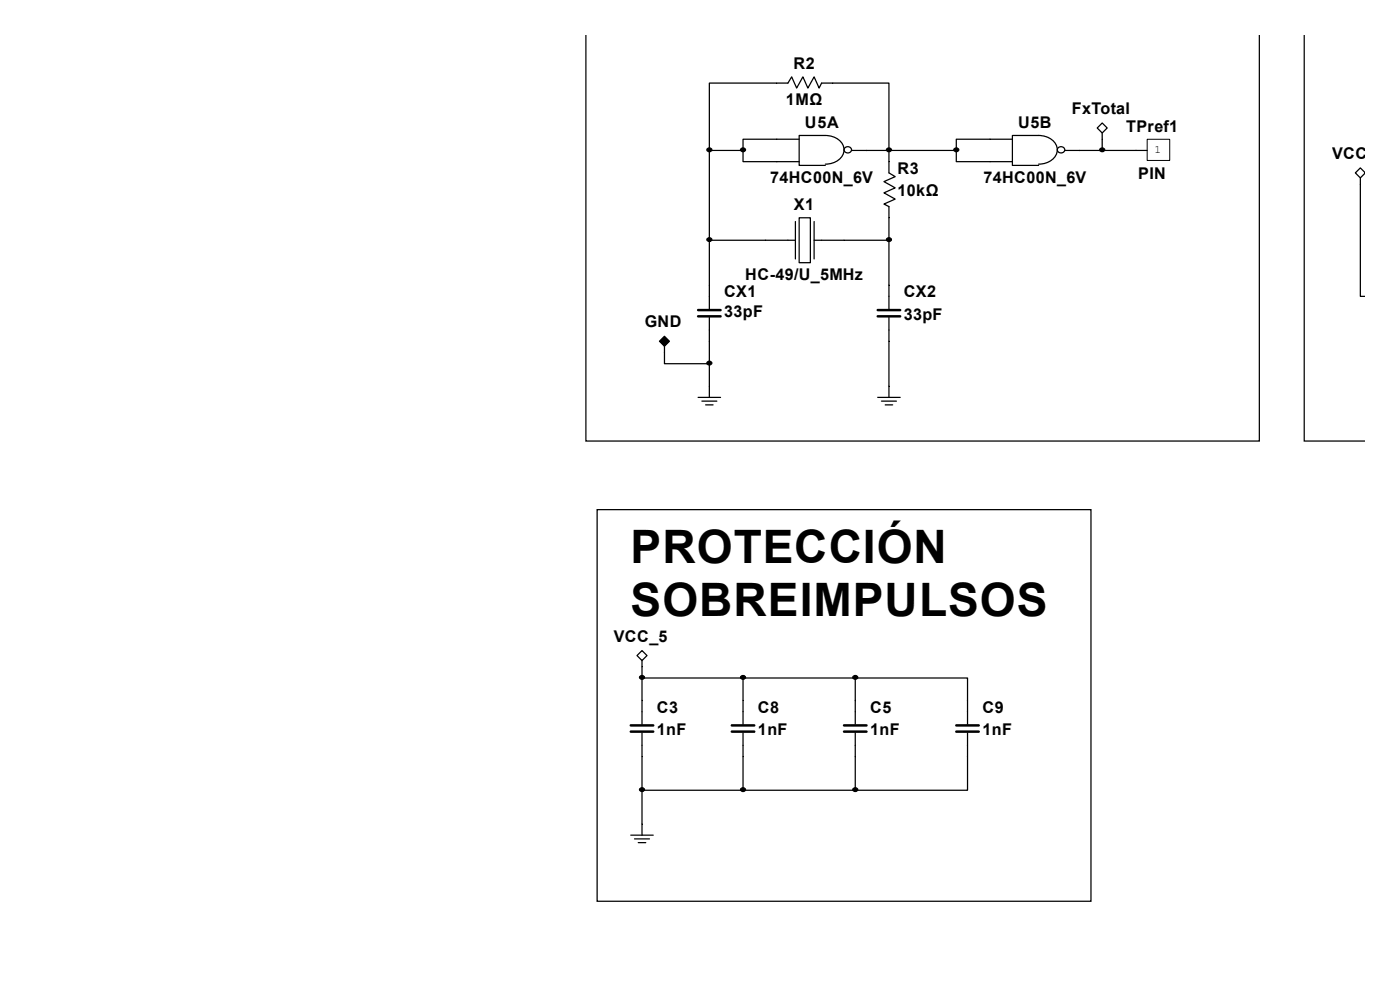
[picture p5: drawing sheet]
<svg xmlns="http://www.w3.org/2000/svg" width="297mm" height="210mm" viewBox="0 0 297 210" stroke-linecap="round" stroke-linejoin="round" font-family="sans-serif">
<g fill="none" stroke="#000" stroke-width=".26">
<path d="M124.3 7.6v86h142.9v-86M276.7 7.6v86h12.7M150.5 31.9v-14.3h16.7l.8-1.3 1 2.4 1.3-2.4 1.1 2.4 1.3-2.4 1.1 2.4 .5-1.1h14.3v19.1l1.3 .8-2.4 1 2.4 1.4-2.4 1 2.4 1.3-2.4 1.1 1.1 .5v21.7M150.5 31.9v33.6M150.5 31.9h7.1M157.6 31.9v2.4h11.9M169.5 29.5h-11.9v2.4M175.1 34.8a3.6 3.6 0 0 0 4-3 3.6 3.6 0 0 0-4-3.1h-5.6v6.4h5.6M179.3 31.3a.71 .71 0 0 1 1.1 0 .71 .71 0 0 1-.2 1.1 .7 .7 0 0 1-.9-.2 .7 .7 0 0 1 0-.9zM180.7 31.9h22.2M202.9 31.9v2.4h11.9M214.8 29.5h-11.9v2.4"/>
<path d="M220.3 34.8a3.6 3.6 0 0 0 4-3 3.6 3.6 0 0 0-4-3.1h-5.5v6.4h5.5M224.5 31.3a.71 .71 0 0 1 1.2 0 .71 .71 0 0 1-.3 1.1 .7 .7 0 0 1-.9-.2 .7 .7 0 0 1 0-.9zM225.9 31.9h17.5M232.8 27.2l1-1.1 1.1 1.1-1.1 1zM233.8 28.2v3.7M288.6 37.7v25.2h.8M289.4 36.5l-.8-.9-1.1 1.1 1.1 1 .8-.8M150.5 51h18.2M168.7 47v7.9M169.5 46.2h2.4v9.5h-2.4zM172.7 51h15.9M172.7 47v7.9"/>
<path d="M140.2 72.4l.8-.8 .8 .8-.8 .8zM141 73.5v3.7h9.5M150.5 67.4v16.9M188.6 67.4v16.9M148.1 84.3h4.8M148.9 85.1h3.2M149.7 85.9h1.6M186.2 84.3h4.8M187 85.1h3.2M187.8 85.9h1.6M126.7 108.1h104.7v83.1h-104.7zM135.1 139.1l1.1-1.1 1.1 1.1-1.1 1z"/>
<path d="M136.2 140.1v13.5M136.2 155.5v21.7M136.2 143.8h45.2M157.6 143.8v9.8M157.6 155.5v12.1M181.4 143.8h23.9v9.8M181.4 143.8v9.8M181.4 155.5v12.1M205.3 155.5v12.1h-23.9M133.8 177.2h4.8M134.6 178h3.2M135.4 178.8h1.6"/>
<path d="M136.2 167.6h45.2"/>
</g>
<path d="M148.1 65.8h4.8M148.1 67.1h4.8M186.2 65.8h4.8M186.2 67.1h4.8M133.8 155.2h4.8M133.8 153.9h4.8M155.3 155.2h4.7M155.3 153.9h4.7M179.1 155.2h4.7M179.1 153.9h4.7M202.9 155.2h4.7M202.9 153.9h4.7" fill="none" stroke="#000" stroke-width=".53"/>
<g fill="#000" stroke="#000" stroke-width=".26">
<path d="M150 31.6a.5 .5 0 0 1 .7-.2 .5 .5 0 0 1 .2 .6 .5 .5 0 0 1-.6 .2 .5 .5 0 0 1-.3-.6z" fill-rule="evenodd"/>
<path d="M157.2 31.6a.5 .5 0 0 1 .6-.2 .5 .5 0 0 1 .3 .6 .5 .5 0 0 1-.6 .2 .5 .5 0 0 1-.3-.6z" fill-rule="evenodd"/>
<path d="M188.1 31.6a.5 .5 0 0 1 .7-.2 .5 .5 0 0 1 .2 .6 .5 .5 0 0 1-.6 .2 .5 .5 0 0 1-.3-.6z" fill-rule="evenodd"/>
<path d="M202.4 31.6a.5 .5 0 0 1 .7-.2 .5 .5 0 0 1 .2 .6 .5 .5 0 0 1-.6 .2 .5 .5 0 0 1-.3-.6z" fill-rule="evenodd"/>
<path d="M233.4 31.6a.5 .5 0 0 1 .6-.2 .5 .5 0 0 1 .3 .6 .5 .5 0 0 1-.6 .2 .5 .5 0 0 1-.3-.6z" fill-rule="evenodd"/>
<path d="M150 50.6a.5 .5 0 0 1 .7-.2 .5 .5 0 0 1 .2 .6 .5 .5 0 0 1-.6 .2 .5 .5 0 0 1-.3-.6z" fill-rule="evenodd"/>
<path d="M188.1 50.6a.5 .5 0 0 1 .7-.2 .5 .5 0 0 1 .2 .6 .5 .5 0 0 1-.6 .2 .5 .5 0 0 1-.3-.6z" fill-rule="evenodd"/>
<path d="M139.9 72.4l1.1-1.1 1 1.1-1 1.1z" fill-rule="evenodd"/>
<path d="M150 76.8a.5 .5 0 0 1 .7-.2 .5 .5 0 0 1 .2 .6 .5 .5 0 0 1-.6 .2 .5 .5 0 0 1-.3-.6z" fill-rule="evenodd"/>
<path d="M135.7 143.5a.5 .5 0 0 1 .7-.2 .5 .5 0 0 1 .3 .6 .5 .5 0 0 1-.7 .2 .5 .5 0 0 1-.3-.6z" fill-rule="evenodd"/>
<path d="M157.2 143.5a.5 .5 0 0 1 .6-.2 .5 .5 0 0 1 .3 .6 .5 .5 0 0 1-.6 .2 .5 .5 0 0 1-.3-.6z" fill-rule="evenodd"/>
<path d="M181 143.5a.5 .5 0 0 1 .6-.2 .5 .5 0 0 1 .3 .6 .5 .5 0 0 1-.6 .2 .5 .5 0 0 1-.3-.6z" fill-rule="evenodd"/>
<path d="M135.7 167.3a.5 .5 0 0 1 .7-.2 .5 .5 0 0 1 .3 .6 .5 .5 0 0 1-.7 .2 .5 .5 0 0 1-.3-.6z" fill-rule="evenodd"/>
<path d="M157.2 167.3a.5 .5 0 0 1 .6-.2 .5 .5 0 0 1 .3 .6 .5 .5 0 0 1-.6 .2 .5 .5 0 0 1-.3-.6z" fill-rule="evenodd"/>
<path d="M181 167.3a.5 .5 0 0 1 .6-.2 .5 .5 0 0 1 .3 .6 .5 .5 0 0 1-.6 .2 .5 .5 0 0 1-.3-.6z" fill-rule="evenodd"/>
</g>
<path d="M243.4 29.5h4.8v4.5h-4.8zM141 72.1l.2 .3-.2 .3-.3-.3z" fill="none" stroke="#000" stroke-width=".21"/>
<g font-size="9.8">
<text x="133.8" y="119.3">PROTECCIÓN</text>
<text x="133.8" y="130.6">SOBREIMPULSOS</text>
</g>
<g font-size="3.4">
<text x="168.3" y="14.7">R2</text>
<text x="166.7" y="22.4">1MΩ</text>
<text x="170.8" y="27.1">U5A</text>
<text x="216" y="27.1">U5B</text>
<text x="227.4" y="24.2">FxTotal</text>
<text x="238.9" y="27.9">TPref1</text>
<text x="282.6" y="33.7">VCC_1</text>
<text x="163.4" y="38.7">74HC00N_6V</text>
<text x="190.4" y="36.9">R3</text>
<text x="190.4" y="41.7">10kΩ</text>
<text x="208.6" y="38.7">74HC00N_6V</text>
<text x="241.5" y="38">PIN</text>
<text x="168.4" y="44.6">X1</text>
<text x="158.1" y="59.4">HC-49/U_5MHz</text>
<text x="153.6" y="63.1">CX1</text>
<text x="191.7" y="63.1">CX2</text>
<text x="136.8" y="69.4">GND</text>
<text x="153.6" y="67.3">33pF</text>
<text x="191.7" y="67.9">33pF</text>
<text x="130.2" y="136.1">VCC_5</text>
<text x="139.3" y="151.2">C3</text>
<text x="139.3" y="156">1nF</text>
<text x="160.8" y="151.2">C8</text>
<text x="160.8" y="156">1nF</text>
<text x="184.6" y="151.2">C5</text>
<text x="184.6" y="156">1nF</text>
<text x="208.4" y="151.2">C9</text>
<text x="208.4" y="156">1nF</text>
</g>
<text font-size="2.4" x="244.9" y="32.4">1</text>
</svg>
